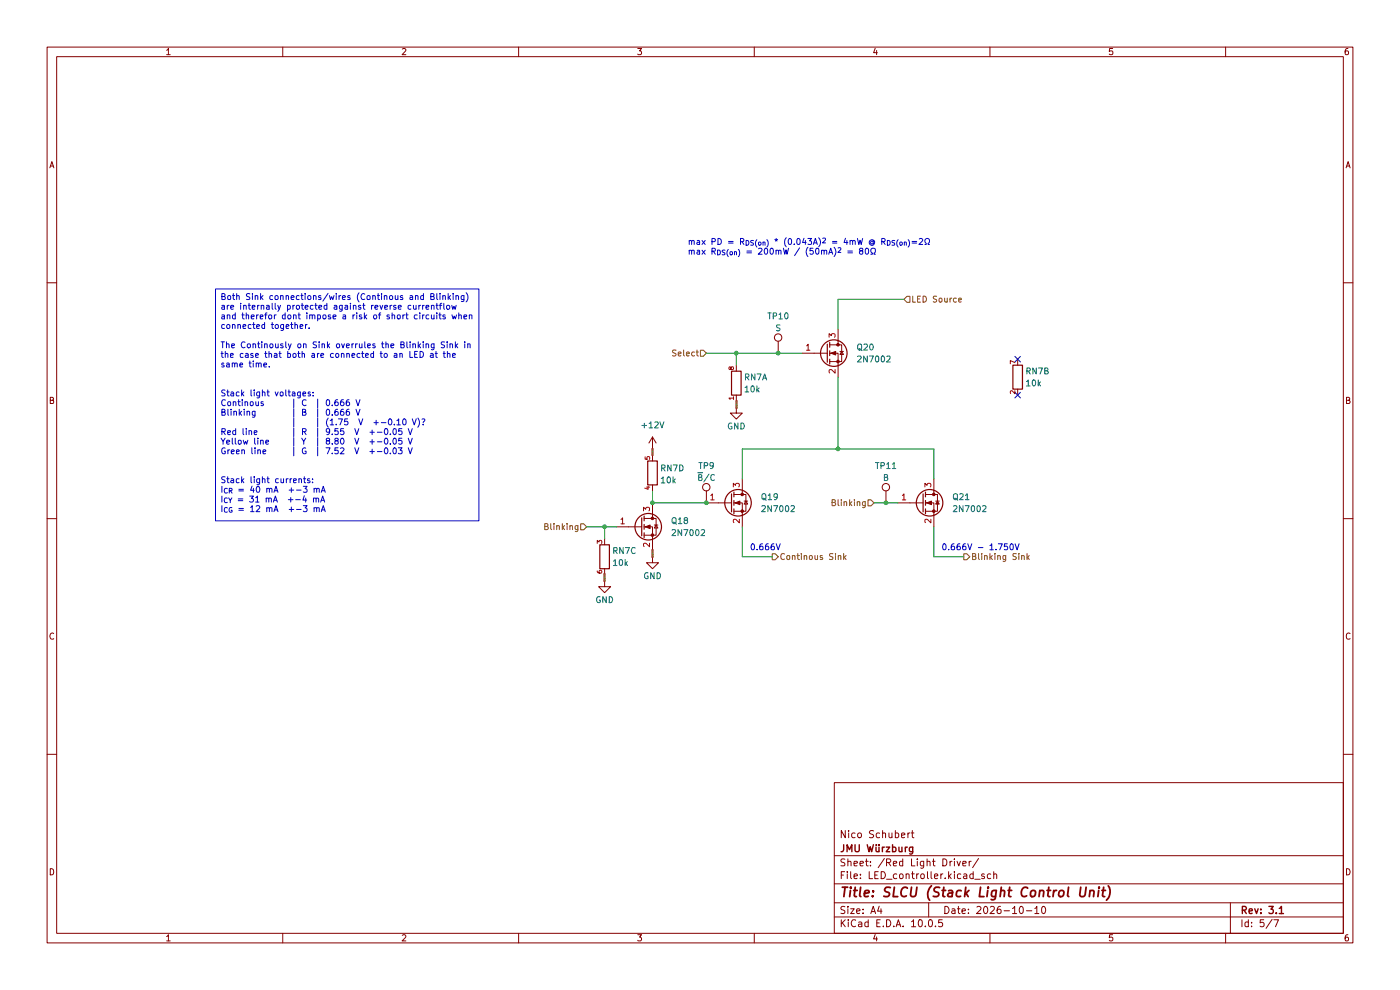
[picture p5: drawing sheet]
(kicad_sch
 (version 20260306)
 (generator "eeschema")
 (generator_version "10.0")
 (paper "A4")
 (title_block
  (title "SLCU (Stack Light Control Unit)")
  (date "2026-10-10")
  (rev "3.1")
  (company "JMU Würzburg")
  (comment 1 "Nico Schubert"))
 (lib_symbols
  (symbol "Connector:TestPoint"
   (pin_numbers (hide yes))
   (pin_names
    (offset 0.762) (hide yes)) (exclude_from_sim no) (in_bom yes) (on_board yes)
   (in_pos_files yes)
   (duplicate_pin_numbers_are_jumpers no)
   (property "Reference" "TP" (at 0 6.858 0) (show_name no) (do_not_autoplace no) (effects (font (size 1.27 1.27))))
   (property "Value" "TestPoint" (at 0 5.08 0) (show_name no) (do_not_autoplace no) (effects (font (size 1.27 1.27))))
   (property "Footprint" "" (at 5.08 0 0) (show_name no) (do_not_autoplace no) (hide yes) (effects (font (size 1.27 1.27))))
   (property "Datasheet" "" (at 5.08 0 0) (show_name no) (do_not_autoplace no) (hide yes) (effects (font (size 1.27 1.27))))
   (property "Description" "test point" (at 0 0 0) (show_name no) (do_not_autoplace no) (hide yes) (effects (font (size 1.27 1.27))))
   (symbol "TestPoint_0_1"
    (circle (center 0 3.302) (radius 0.762) (stroke (width 0) (type default)) (fill (type none))))
   (symbol "TestPoint_1_1"
    (pin passive line (at 0 0 90) (length 2.54) (name "1" (effects (font (size 1.27 1.27)))) (number "1" (effects (font (size 1.27 1.27))))))
   (embedded_fonts no))
  (symbol "PCM_Resistor_AKL:R_4x0603_Sep_Concave"
   (body_styles demorgan)
   (pin_names
    (offset 0.002) (hide yes)) (exclude_from_sim no) (in_bom yes) (on_board yes)
   (in_pos_files yes)
   (duplicate_pin_numbers_are_jumpers no)
   (property "Reference" "RN" (at 2.54 1.27 0) (show_name no) (do_not_autoplace no) (effects (font (size 1.27 1.27)) (justify left)))
   (property "Value" "R_4x0603_Sep_Concave" (at 2.54 -1.27 0) (show_name no) (do_not_autoplace no) (effects (font (size 1.27 1.27)) (justify left)))
   (property "Footprint" "PCM_Resistor_SMD_AKL:R_Array_Concave_4x0603" (at 0 -12.7 0) (show_name no) (do_not_autoplace no) (hide yes) (effects (font (size 1.27 1.27))))
   (property "Datasheet" "" (at 0 0 0) (show_name no) (do_not_autoplace no) (hide yes) (effects (font (size 1.27 1.27))))
   (property "Description" "4x0603 SMD resistor Network, Isolated, European Symbol, Alternate KiCad Library" (at 0 0 0) (show_name no) (do_not_autoplace no) (hide yes) (effects (font (size 1.27 1.27))))
   (symbol "R_4x0603_Sep_Concave_0_1"
    (rectangle (start 1.016 2.54) (end -1.016 -2.54) (stroke (width 0.254) (type default)) (fill (type none))))
   (symbol "R_4x0603_Sep_Concave_0_2"
    (polyline (pts (xy -2.54 -2.54) (xy -1.524 -1.524)) (stroke (width 0) (type default)) (fill (type none)))
    (polyline (pts (xy 1.524 1.524) (xy 2.54 2.54)) (stroke (width 0) (type default)) (fill (type none)))
    (polyline (pts (xy 1.524 1.524) (xy 0.889 2.159) (xy -2.159 -0.889) (xy -0.889 -2.159) (xy 2.159 0.889) (xy 1.524 1.524)) (stroke (width 0.254) (type default)) (fill (type none))))
   (symbol "R_4x0603_Sep_Concave_1_1"
    (pin passive line (at 0 -3.81 90) (length 1.27) (name "R1.1" (effects (font (size 1.27 1.27)))) (number "1" (effects (font (size 1 1)))))
    (pin passive line (at 0 3.81 270) (length 1.27) (name "R1.2" (effects (font (size 1.27 1.27)))) (number "8" (effects (font (size 1 1))))))
   (symbol "R_4x0603_Sep_Concave_1_2"
    (pin passive line (at -2.54 -2.54 0) (length 0) (name "" (effects (font (size 1.27 1.27)))) (number "1" (effects (font (size 1.27 1.27)))))
    (pin passive line (at 2.54 2.54 270) (length 0) (name "" (effects (font (size 1.27 1.27)))) (number "8" (effects (font (size 1.27 1.27))))))
   (symbol "R_4x0603_Sep_Concave_2_1"
    (pin passive line (at 0 -3.81 90) (length 1.27) (name "R2.1" (effects (font (size 1.27 1.27)))) (number "2" (effects (font (size 1 1)))))
    (pin passive line (at 0 3.81 270) (length 1.27) (name "R2.2" (effects (font (size 1.27 1.27)))) (number "7" (effects (font (size 1 1))))))
   (symbol "R_4x0603_Sep_Concave_2_2"
    (pin passive line (at -2.54 -2.54 0) (length 0) (name "R2.1" (effects (font (size 1.27 1.27)))) (number "2" (effects (font (size 1 1)))))
    (pin passive line (at 2.54 2.54 270) (length 0) (name "R2.2" (effects (font (size 1.27 1.27)))) (number "7" (effects (font (size 1 1))))))
   (symbol "R_4x0603_Sep_Concave_3_1"
    (pin passive line (at 0 -3.81 90) (length 1.27) (name "R3.1" (effects (font (size 1.27 1.27)))) (number "3" (effects (font (size 1 1)))))
    (pin passive line (at 0 3.81 270) (length 1.27) (name "R3.2" (effects (font (size 1.27 1.27)))) (number "6" (effects (font (size 1 1))))))
   (symbol "R_4x0603_Sep_Concave_3_2"
    (pin passive line (at -2.54 -2.54 0) (length 0) (name "R3.1" (effects (font (size 1.27 1.27)))) (number "3" (effects (font (size 1 1)))))
    (pin passive line (at 2.54 2.54 270) (length 0) (name "R3.2" (effects (font (size 1.27 1.27)))) (number "6" (effects (font (size 1 1))))))
   (symbol "R_4x0603_Sep_Concave_4_1"
    (pin passive line (at 0 -3.81 90) (length 1.27) (name "R4.1" (effects (font (size 1.27 1.27)))) (number "4" (effects (font (size 1 1)))))
    (pin passive line (at 0 3.81 270) (length 1.27) (name "R4.2" (effects (font (size 1.27 1.27)))) (number "5" (effects (font (size 1 1))))))
   (symbol "R_4x0603_Sep_Concave_4_2"
    (pin passive line (at -2.54 -2.54 0) (length 0) (name "R4.1" (effects (font (size 1.27 1.27)))) (number "4" (effects (font (size 1 1)))))
    (pin passive line (at 2.54 2.54 270) (length 0) (name "R4.2" (effects (font (size 1.27 1.27)))) (number "5" (effects (font (size 1 1))))))
   (embedded_fonts no))
  (symbol "Transistor_FET:2N7002"
   (pin_names
    (offset 0) (hide yes)) (exclude_from_sim no) (in_bom yes) (on_board yes)
   (in_pos_files yes)
   (duplicate_pin_numbers_are_jumpers no)
   (property "Reference" "Q" (at 5.08 1.905 0) (show_name no) (do_not_autoplace no) (effects (font (size 1.27 1.27)) (justify left)))
   (property "Value" "2N7002" (at 5.08 0 0) (show_name no) (do_not_autoplace no) (effects (font (size 1.27 1.27)) (justify left)))
   (property "Footprint" "Package_TO_SOT_SMD:SOT-23" (at 5.08 -1.905 0) (show_name no) (do_not_autoplace no) (hide yes) (effects (font (size 1.27 1.27)
    (italic yes)) (justify left)))
   (property "Datasheet" "https://www.onsemi.com/pub/Collateral/NDS7002A-D.PDF" (at 5.08 -3.81 0) (show_name no) (do_not_autoplace no) (hide yes) (effects (font (size 1.27 1.27)) (justify left)))
   (property "Description" "0.115A Id, 60V Vds, N-Channel MOSFET, SOT-23" (at 0 0 0) (show_name no) (do_not_autoplace no) (hide yes) (effects (font (size 1.27 1.27))))
   (symbol "2N7002_0_1"
    (polyline (pts (xy 0.254 1.905) (xy 0.254 -1.905)) (stroke (width 0.254) (type default)) (fill (type none)))
    (polyline (pts (xy 0.254 0) (xy -2.54 0)) (stroke (width 0) (type default)) (fill (type none)))
    (polyline (pts (xy 0.762 2.286) (xy 0.762 1.27)) (stroke (width 0.254) (type default)) (fill (type none)))
    (polyline (pts (xy 0.762 0.508) (xy 0.762 -0.508)) (stroke (width 0.254) (type default)) (fill (type none)))
    (polyline (pts (xy 0.762 -1.27) (xy 0.762 -2.286)) (stroke (width 0.254) (type default)) (fill (type none)))
    (polyline (pts (xy 0.762 -1.778) (xy 3.302 -1.778) (xy 3.302 1.778) (xy 0.762 1.778)) (stroke (width 0) (type default)) (fill (type none)))
    (polyline (pts (xy 1.016 0) (xy 2.032 0.381) (xy 2.032 -0.381) (xy 1.016 0)) (stroke (width 0) (type default)) (fill (type outline)))
    (circle (center 1.651 0) (radius 2.794) (stroke (width 0.254) (type default)) (fill (type none)))
    (polyline (pts (xy 2.54 2.54) (xy 2.54 1.778)) (stroke (width 0) (type default)) (fill (type none)))
    (circle (center 2.54 1.778) (radius 0.254) (stroke (width 0) (type default)) (fill (type outline)))
    (circle (center 2.54 -1.778) (radius 0.254) (stroke (width 0) (type default)) (fill (type outline)))
    (polyline (pts (xy 2.54 -2.54) (xy 2.54 0) (xy 0.762 0)) (stroke (width 0) (type default)) (fill (type none)))
    (polyline (pts (xy 2.921 0.381) (xy 3.683 0.381)) (stroke (width 0) (type default)) (fill (type none)))
    (polyline (pts (xy 3.302 0.381) (xy 2.921 -0.254) (xy 3.683 -0.254) (xy 3.302 0.381)) (stroke (width 0) (type default)) (fill (type none))))
   (symbol "2N7002_1_1"
    (pin input line (at -5.08 0 0) (length 2.54) (name "G" (effects (font (size 1.27 1.27)))) (number "1" (effects (font (size 1.27 1.27)))))
    (pin passive line (at 2.54 -5.08 90) (length 2.54) (name "S" (effects (font (size 1.27 1.27)))) (number "2" (effects (font (size 1.27 1.27)))))
    (pin passive line (at 2.54 5.08 270) (length 2.54) (name "D" (effects (font (size 1.27 1.27)))) (number "3" (effects (font (size 1.27 1.27))))))
   (embedded_fonts no))
  (symbol "power:+12V"
   (power global)
   (pin_numbers (hide yes))
   (pin_names
    (offset 0) (hide yes)) (exclude_from_sim no) (in_bom yes) (on_board yes)
   (in_pos_files yes)
   (duplicate_pin_numbers_are_jumpers no)
   (property "Reference" "#PWR" (at 0 -3.81 0) (show_name no) (do_not_autoplace no) (hide yes) (effects (font (size 1.27 1.27))))
   (property "Value" "+12V" (at 0 3.556 0) (show_name no) (do_not_autoplace no) (effects (font (size 1.27 1.27))))
   (property "Footprint" "" (at 0 0 0) (show_name no) (do_not_autoplace no) (hide yes) (effects (font (size 1.27 1.27))))
   (property "Datasheet" "" (at 0 0 0) (show_name no) (do_not_autoplace no) (hide yes) (effects (font (size 1.27 1.27))))
   (property "Description" "Power symbol creates a global label with name \"+12V\"" (at 0 0 0) (show_name no) (do_not_autoplace no) (hide yes) (effects (font (size 1.27 1.27))))
   (symbol "+12V_0_1"
    (polyline (pts (xy -0.762 1.27) (xy 0 2.54)) (stroke (width 0) (type default)) (fill (type none)))
    (polyline (pts (xy 0 2.54) (xy 0.762 1.27)) (stroke (width 0) (type default)) (fill (type none)))
    (polyline (pts (xy 0 0) (xy 0 2.54)) (stroke (width 0) (type default)) (fill (type none))))
   (symbol "+12V_1_1"
    (pin power_in line (at 0 0 90) (length 0) (name "" (effects (font (size 1.27 1.27)))) (number "1" (effects (font (size 1.27 1.27))))))
   (embedded_fonts no))
  (symbol "power:GND"
   (power global)
   (pin_numbers (hide yes))
   (pin_names
    (offset 0) (hide yes)) (exclude_from_sim no) (in_bom yes) (on_board yes)
   (in_pos_files yes)
   (duplicate_pin_numbers_are_jumpers no)
   (property "Reference" "#PWR" (at 0 -6.35 0) (show_name no) (do_not_autoplace no) (hide yes) (effects (font (size 1.27 1.27))))
   (property "Value" "GND" (at 0 -3.81 0) (show_name no) (do_not_autoplace no) (effects (font (size 1.27 1.27))))
   (property "Footprint" "" (at 0 0 0) (show_name no) (do_not_autoplace no) (hide yes) (effects (font (size 1.27 1.27))))
   (property "Datasheet" "" (at 0 0 0) (show_name no) (do_not_autoplace no) (hide yes) (effects (font (size 1.27 1.27))))
   (property "Description" "Power symbol creates a global label with name \"GND\" , ground" (at 0 0 0) (show_name no) (do_not_autoplace no) (hide yes) (effects (font (size 1.27 1.27))))
   (symbol "GND_0_1"
    (polyline (pts (xy 0 0) (xy 0 -1.27) (xy 1.27 -1.27) (xy 0 -2.54) (xy -1.27 -1.27) (xy 0 -1.27)) (stroke (width 0) (type default)) (fill (type none))))
   (symbol "GND_1_1"
    (pin power_in line (at 0 0 270) (length 0) (name "" (effects (font (size 1.27 1.27)))) (number "1" (effects (font (size 1.27 1.27))))))
   (embedded_fonts no)))
 (text "0.666V"
  (exclude_from_sim no)
  (at 159.004 115.57 0)
  (effects (font (size 1.27 1.27)) (justify left top)))
 (text "0.666V - 1.750V"
  (exclude_from_sim no)
  (at 199.644 115.57 0)
  (effects (font (size 1.27 1.27)) (justify left top)))
 (text "max PD = R_{DS(on)} * (0.043A)^{2} = @{format(2 * 0.043^2 * 1000, 0)}mW @ R_{DS(on)}=2Ω\nmax R_{DS(on)} = 200mW / (50mA)^{2} = @{format(0.2 / (0.05)^2, 0)}Ω"
  (exclude_from_sim no)
  (at 145.796 50.8 0)
  (effects (font (size 1.27 1.27)) (justify left top)))
 (text_box "Both Sink connections/wires (Continous and Blinking) \nare internally protected against reverse currentflow and therefor dont impose a risk of short circuits when connected together.\n\nThe Continously on Sink overrules the Blinking Sink in the case that both are connected to an LED at the same time.\n\n\nStack light voltages:\nContinous	| C	| 0.666 V\nBlinking	| B	| 0.666 V\n        	|	| (1.75  V  +-0.10 V)?\nRed line	| R	| 9.55  V  +-0.05 V\nYellow line	| Y	| 8.80  V  +-0.05 V\nGreen line	| G	| 7.52  V  +-0.03 V\n\n\nStack light currents:\nI_{CR} = 40 mA  +-3 mA\nI_{CY} = 31 mA  +-4 mA\nI_{CG} = 12 mA  +-3 mA\n"
  (exclude_from_sim no)
  (at 45.72 61.2806 0)
  (size 55.88 49.2094)
  (margins 0.9525 0.9525 0.9525 0.9525)
  (stroke (width 0) (type solid))
  (fill (type none))
  (effects (font (size 1.27 1.27)) (justify left top)))
 (junction
  (at 187.96 106.68)
  (diameter 0)
  (color 0 0 0 0))
 (junction
  (at 149.86 106.68)
  (diameter 0)
  (color 0 0 0 0))
 (junction
  (at 156.21 74.93)
  (diameter 0)
  (color 0 0 0 0))
 (junction
  (at 177.8 95.25)
  (diameter 0)
  (color 0 0 0 0))
 (junction
  (at 165.1 74.93)
  (diameter 0)
  (color 0 0 0 0))
 (junction
  (at 128.27 111.76)
  (diameter 0)
  (color 0 0 0 0))
 (junction
  (at 138.43 106.68)
  (diameter 0)
  (color 0 0 0 0))
 (no_connect
  (at 215.9 76.2))
 (no_connect
  (at 215.9 83.82))
 (wire
  (pts (xy 177.8 80.01) (xy 177.8 95.25))
  (stroke (width 0) (type default)))
 (wire
  (pts (xy 157.48 118.11) (xy 157.48 111.76))
  (stroke (width 0) (type default)))
 (wire
  (pts (xy 165.1 74.93) (xy 170.18 74.93))
  (stroke (width 0) (type default)))
 (wire
  (pts (xy 138.43 104.14) (xy 138.43 106.68))
  (stroke (width 0) (type default)))
 (wire
  (pts (xy 124.46 111.76) (xy 128.27 111.76))
  (stroke (width 0) (type default)))
 (wire
  (pts (xy 177.8 69.85) (xy 177.8 63.5))
  (stroke (width 0) (type default)))
 (wire
  (pts (xy 157.48 101.6) (xy 157.48 95.25))
  (stroke (width 0) (type default)))
 (wire
  (pts (xy 138.43 118.11) (xy 138.43 116.84))
  (stroke (width 0) (type default)))
 (wire
  (pts (xy 149.86 74.93) (xy 156.21 74.93))
  (stroke (width 0) (type default)))
 (wire
  (pts (xy 177.8 95.25) (xy 198.12 95.25))
  (stroke (width 0) (type default)))
 (wire
  (pts (xy 138.43 95.25) (xy 138.43 96.52))
  (stroke (width 0) (type default)))
 (wire
  (pts (xy 198.12 95.25) (xy 198.12 101.6))
  (stroke (width 0) (type default)))
 (wire
  (pts (xy 156.21 86.36) (xy 156.21 85.09))
  (stroke (width 0) (type default)))
 (wire
  (pts (xy 185.42 106.68) (xy 187.96 106.68))
  (stroke (width 0) (type default)))
 (wire
  (pts (xy 156.21 77.47) (xy 156.21 74.93))
  (stroke (width 0) (type default)))
 (wire
  (pts (xy 187.96 106.68) (xy 190.5 106.68))
  (stroke (width 0) (type default)))
 (wire
  (pts (xy 157.48 95.25) (xy 177.8 95.25))
  (stroke (width 0) (type default)))
 (wire
  (pts (xy 198.12 118.11) (xy 198.12 111.76))
  (stroke (width 0) (type default)))
 (wire
  (pts (xy 138.43 106.68) (xy 149.86 106.68))
  (stroke (width 0) (type default)))
 (wire
  (pts (xy 128.27 111.76) (xy 130.81 111.76))
  (stroke (width 0) (type default)))
 (wire
  (pts (xy 128.27 114.3) (xy 128.27 111.76))
  (stroke (width 0) (type default)))
 (wire
  (pts (xy 177.8 63.5) (xy 191.77 63.5))
  (stroke (width 0) (type default)))
 (wire
  (pts (xy 128.27 123.19) (xy 128.27 121.92))
  (stroke (width 0) (type default)))
 (wire
  (pts (xy 163.83 118.11) (xy 157.48 118.11))
  (stroke (width 0) (type default)))
 (wire
  (pts (xy 204.47 118.11) (xy 198.12 118.11))
  (stroke (width 0) (type default)))
 (wire
  (pts (xy 156.21 74.93) (xy 165.1 74.93))
  (stroke (width 0) (type default)))
 (hierarchical_label "Select"
  (shape input)
  (at 149.86 74.93 180)
  (effects (font (size 1.27 1.27)) (justify right)))
 (hierarchical_label "Blinking Sink"
  (shape output)
  (at 204.47 118.11 0)
  (effects (font (size 1.27 1.27)) (justify left)))
 (hierarchical_label "LED Source"
  (shape input)
  (at 191.77 63.5 0)
  (effects (font (size 1.27 1.27)) (justify left)))
 (hierarchical_label "Continous Sink"
  (shape output)
  (at 163.83 118.11 0)
  (effects (font (size 1.27 1.27)) (justify left)))
 (hierarchical_label "Blinking"
  (shape input)
  (at 124.46 111.76 180)
  (effects (font (size 1.27 1.27)) (justify right)))
 (hierarchical_label "Blinking"
  (shape input)
  (at 185.42 106.68 180)
  (effects (font (size 1.27 1.27)) (justify right)))
 (symbol
  (lib_id "power:GND")
  (at 128.27 123.19 0)
  (mirror y)
  (unit 1)
  (body_style 1)
  (exclude_from_sim no)
  (in_bom yes)
  (on_board yes)
  (in_pos_files yes)
  (dnp no)
  (property "Reference" "#PWR054" (at 128.27 129.54 0) (hide yes) (show_name no) (do_not_autoplace no) (effects (font (size 1.27 1.27))))
  (property "Value" "GND" (at 130.302 127.254 0) (show_name no) (do_not_autoplace no) (effects (font (size 1.27 1.27)) (justify left)))
  (property "Footprint" "" (at 128.27 123.19 0) (hide yes) (show_name no) (do_not_autoplace no) (effects (font (size 1.27 1.27))))
  (property "Datasheet" "" (at 128.27 123.19 0) (hide yes) (show_name no) (do_not_autoplace no) (effects (font (size 1.27 1.27))))
  (property "Description" "Power symbol creates a global label with name \"GND\" , ground" (at 128.27 123.19 0) (hide yes) (show_name no) (do_not_autoplace no) (effects (font (size 1.27 1.27))))
  (pin "1")
  (instances (project "SLCU" (path "" (reference "#PWR062") (unit 1)) (path "" (reference "#PWR058") (unit 1)) (path "" (reference "#PWR054") (unit 1)))))
 (symbol
  (lib_id "Transistor_FET:2N7002")
  (at 175.26 74.93 0)
  (unit 1)
  (body_style 1)
  (exclude_from_sim no)
  (in_bom yes)
  (on_board yes)
  (in_pos_files yes)
  (dnp no)
  (fields_autoplaced yes)
  (property "Reference" "Q20" (at 181.61 73.6599 0) (show_name no) (do_not_autoplace no) (effects (font (size 1.27 1.27)) (justify left)))
  (property "Value" "2N7002" (at 181.61 76.1999 0) (show_name no) (do_not_autoplace no) (effects (font (size 1.27 1.27)) (justify left)))
  (property "Footprint" "Package_TO_SOT_SMD:SOT-323_SC-70" (at 180.34 76.835 0) (hide yes) (show_name no) (do_not_autoplace no) (effects (font (size 1.27 1.27)
    (italic yes)) (justify left)))
  (property "Datasheet" "https://www.onsemi.com/pub/Collateral/NDS7002A-D.PDF" (at 180.34 78.74 0) (hide yes) (show_name no) (do_not_autoplace no) (effects (font (size 1.27 1.27)) (justify left)))
  (property "Description" "0.115A Id, 60V Vds, N-Channel MOSFET, SOT-23" (at 175.26 74.93 0) (hide yes) (show_name no) (do_not_autoplace no) (effects (font (size 1.27 1.27))))
  (property "Sim.Device" "" (at 175.26 74.93 0) (hide yes) (show_name no) (do_not_autoplace no) (effects (font (size 1.27 1.27))))
  (pin "3")
  (pin "1")
  (pin "2")
  (instances (project "SLCU" (path "" (reference "Q28") (unit 1)) (path "" (reference "Q24") (unit 1)) (path "" (reference "Q20") (unit 1)))))
 (symbol
  (lib_id "power:GND")
  (at 156.21 86.36 0)
  (mirror y)
  (unit 1)
  (body_style 1)
  (exclude_from_sim no)
  (in_bom yes)
  (on_board yes)
  (in_pos_files yes)
  (dnp no)
  (property "Reference" "#PWR057" (at 156.21 92.71 0) (hide yes) (show_name no) (do_not_autoplace no) (effects (font (size 1.27 1.27))))
  (property "Value" "GND" (at 158.242 90.424 0) (show_name no) (do_not_autoplace no) (effects (font (size 1.27 1.27)) (justify left)))
  (property "Footprint" "" (at 156.21 86.36 0) (hide yes) (show_name no) (do_not_autoplace no) (effects (font (size 1.27 1.27))))
  (property "Datasheet" "" (at 156.21 86.36 0) (hide yes) (show_name no) (do_not_autoplace no) (effects (font (size 1.27 1.27))))
  (property "Description" "Power symbol creates a global label with name \"GND\" , ground" (at 156.21 86.36 0) (hide yes) (show_name no) (do_not_autoplace no) (effects (font (size 1.27 1.27))))
  (pin "1")
  (instances (project "SLCU" (path "" (reference "#PWR065") (unit 1)) (path "" (reference "#PWR061") (unit 1)) (path "" (reference "#PWR057") (unit 1)))))
 (symbol
  (lib_id "Connector:TestPoint")
  (at 149.86 106.68 0)
  (unit 1)
  (body_style 1)
  (exclude_from_sim no)
  (in_bom yes)
  (on_board yes)
  (in_pos_files yes)
  (dnp no)
  (property "Reference" "TP9" (at 149.86 98.806 0) (show_name no) (do_not_autoplace no) (effects (font (size 1.27 1.27))))
  (property "Value" "~{B}/C" (at 149.86 101.346 0) (show_name no) (do_not_autoplace no) (effects (font (size 1.27 1.27))))
  (property "Footprint" "TestPoint:TestPoint_Pad_D1.0mm" (at 154.94 106.68 0) (hide yes) (show_name no) (do_not_autoplace no) (effects (font (size 1.27 1.27))))
  (property "Datasheet" "" (at 154.94 106.68 0) (hide yes) (show_name no) (do_not_autoplace no) (effects (font (size 1.27 1.27))))
  (property "Description" "test point" (at 149.86 106.68 0) (hide yes) (show_name no) (do_not_autoplace no) (effects (font (size 1.27 1.27))))
  (pin "1")
  (instances (project "SLCU" (path "" (reference "TP15") (unit 1)) (path "" (reference "TP12") (unit 1)) (path "" (reference "TP9") (unit 1)))))
 (symbol
  (lib_id "PCM_Resistor_AKL:R_4x0603_Sep_Concave")
  (at 138.43 100.33 0)
  (mirror y)
  (unit 4)
  (body_style 1)
  (exclude_from_sim no)
  (in_bom yes)
  (on_board yes)
  (in_pos_files yes)
  (dnp no)
  (property "Reference" "RN7" (at 139.954 99.314 0) (show_name no) (do_not_autoplace no) (effects (font (size 1.27 1.27)) (justify right)))
  (property "Value" "10k" (at 139.954 101.854 0) (show_name no) (do_not_autoplace no) (effects (font (size 1.27 1.27)) (justify right)))
  (property "Footprint" "external_ECAD:RES-ARRAY-SMD_0603-8P-L3.2-W1.6-BL" (at 138.43 113.03 0) (hide yes) (show_name no) (do_not_autoplace no) (effects (font (size 1.27 1.27))))
  (property "Datasheet" "https://www.lcsc.com/datasheet/C29718.pdf" (at 138.43 100.33 0) (hide yes) (show_name no) (do_not_autoplace no) (effects (font (size 1.27 1.27))))
  (property "Description" "4x0603 SMD Resistor Network, Isolated, European Symbol, Alternate KiCad Library" (at 138.43 100.33 0) (hide yes) (show_name no) (do_not_autoplace no) (effects (font (size 1.27 1.27))))
  (property "MPN" "4D03WGJ0103T5E" (at 138.43 100.33 0) (hide yes) (show_name no) (do_not_autoplace no) (effects (font (size 1.27 1.27))))
  (property "LCSC Part" "C29718" (at 138.43 100.33 0) (hide yes) (show_name no) (do_not_autoplace no) (effects (font (size 1.27 1.27))))
  (pin "8")
  (pin "3")
  (pin "1")
  (pin "2")
  (pin "7")
  (pin "4")
  (pin "5")
  (pin "6")
  (instances (project "SLCU" (path "" (reference "RN9") (unit 4)) (path "" (reference "RN8") (unit 4)) (path "" (reference "RN7") (unit 4)))))
 (symbol
  (lib_id "Transistor_FET:2N7002")
  (at 154.94 106.68 0)
  (unit 1)
  (body_style 1)
  (exclude_from_sim no)
  (in_bom yes)
  (on_board yes)
  (in_pos_files yes)
  (dnp no)
  (fields_autoplaced yes)
  (property "Reference" "Q19" (at 161.29 105.4099 0) (show_name no) (do_not_autoplace no) (effects (font (size 1.27 1.27)) (justify left)))
  (property "Value" "2N7002" (at 161.29 107.9499 0) (show_name no) (do_not_autoplace no) (effects (font (size 1.27 1.27)) (justify left)))
  (property "Footprint" "Package_TO_SOT_SMD:SOT-323_SC-70" (at 160.02 108.585 0) (hide yes) (show_name no) (do_not_autoplace no) (effects (font (size 1.27 1.27)
    (italic yes)) (justify left)))
  (property "Datasheet" "https://www.onsemi.com/pub/Collateral/NDS7002A-D.PDF" (at 160.02 110.49 0) (hide yes) (show_name no) (do_not_autoplace no) (effects (font (size 1.27 1.27)) (justify left)))
  (property "Description" "0.115A Id, 60V Vds, N-Channel MOSFET, SOT-23" (at 154.94 106.68 0) (hide yes) (show_name no) (do_not_autoplace no) (effects (font (size 1.27 1.27))))
  (property "Sim.Device" "" (at 154.94 106.68 0) (hide yes) (show_name no) (do_not_autoplace no) (effects (font (size 1.27 1.27))))
  (pin "3")
  (pin "1")
  (pin "2")
  (instances (project "SLCU" (path "" (reference "Q27") (unit 1)) (path "" (reference "Q23") (unit 1)) (path "" (reference "Q19") (unit 1)))))
 (symbol
  (lib_id "Connector:TestPoint")
  (at 165.1 74.93 0)
  (unit 1)
  (body_style 1)
  (exclude_from_sim no)
  (in_bom yes)
  (on_board yes)
  (in_pos_files yes)
  (dnp no)
  (property "Reference" "TP10" (at 165.1 67.056 0) (show_name no) (do_not_autoplace no) (effects (font (size 1.27 1.27))))
  (property "Value" "S" (at 165.1 69.596 0) (show_name no) (do_not_autoplace no) (effects (font (size 1.27 1.27))))
  (property "Footprint" "TestPoint:TestPoint_Pad_D1.0mm" (at 170.18 74.93 0) (hide yes) (show_name no) (do_not_autoplace no) (effects (font (size 1.27 1.27))))
  (property "Datasheet" "" (at 170.18 74.93 0) (hide yes) (show_name no) (do_not_autoplace no) (effects (font (size 1.27 1.27))))
  (property "Description" "test point" (at 165.1 74.93 0) (hide yes) (show_name no) (do_not_autoplace no) (effects (font (size 1.27 1.27))))
  (property "MPN" "" (at 165.1 74.93 0) (hide yes) (show_name no) (do_not_autoplace no) (effects (font (size 1.27 1.27))))
  (property "LCSC Part" "" (at 165.1 74.93 0) (hide yes) (show_name no) (do_not_autoplace no) (effects (font (size 1.27 1.27))))
  (pin "1")
  (instances (project "SLCU" (path "" (reference "TP16") (unit 1)) (path "" (reference "TP13") (unit 1)) (path "" (reference "TP10") (unit 1)))))
 (symbol
  (lib_id "PCM_Resistor_AKL:R_4x0603_Sep_Concave")
  (at 156.21 81.28 0)
  (unit 1)
  (body_style 1)
  (exclude_from_sim no)
  (in_bom yes)
  (on_board yes)
  (in_pos_files yes)
  (dnp no)
  (property "Reference" "RN7" (at 157.734 80.01 0) (show_name no) (do_not_autoplace no) (effects (font (size 1.27 1.27)) (justify left)))
  (property "Value" "10k" (at 157.734 82.55 0) (show_name no) (do_not_autoplace no) (effects (font (size 1.27 1.27)) (justify left)))
  (property "Footprint" "external_ECAD:RES-ARRAY-SMD_0603-8P-L3.2-W1.6-BL" (at 156.21 93.98 0) (hide yes) (show_name no) (do_not_autoplace no) (effects (font (size 1.27 1.27))))
  (property "Datasheet" "https://www.lcsc.com/datasheet/C29718.pdf" (at 156.21 81.28 0) (hide yes) (show_name no) (do_not_autoplace no) (effects (font (size 1.27 1.27))))
  (property "Description" "4x0603 SMD Resistor Network, Isolated, European Symbol, Alternate KiCad Library" (at 156.21 81.28 0) (hide yes) (show_name no) (do_not_autoplace no) (effects (font (size 1.27 1.27))))
  (property "MPN" "4D03WGJ0103T5E" (at 156.21 81.28 0) (hide yes) (show_name no) (do_not_autoplace no) (effects (font (size 1.27 1.27))))
  (property "LCSC Part" "C29718" (at 156.21 81.28 0) (hide yes) (show_name no) (do_not_autoplace no) (effects (font (size 1.27 1.27))))
  (pin "8")
  (pin "3")
  (pin "1")
  (pin "2")
  (pin "7")
  (pin "4")
  (pin "5")
  (pin "6")
  (instances (project "SLCU" (path "" (reference "RN9") (unit 1)) (path "" (reference "RN8") (unit 1)) (path "" (reference "RN7") (unit 1)))))
 (symbol
  (lib_id "PCM_Resistor_AKL:R_4x0603_Sep_Concave")
  (at 128.27 118.11 180)
  (unit 3)
  (body_style 1)
  (exclude_from_sim no)
  (in_bom yes)
  (on_board yes)
  (in_pos_files yes)
  (dnp no)
  (property "Reference" "RN7" (at 129.794 116.84 0) (show_name no) (do_not_autoplace no) (effects (font (size 1.27 1.27)) (justify right)))
  (property "Value" "10k" (at 129.794 119.38 0) (show_name no) (do_not_autoplace no) (effects (font (size 1.27 1.27)) (justify right)))
  (property "Footprint" "external_ECAD:RES-ARRAY-SMD_0603-8P-L3.2-W1.6-BL" (at 128.27 105.41 0) (hide yes) (show_name no) (do_not_autoplace no) (effects (font (size 1.27 1.27))))
  (property "Datasheet" "https://www.lcsc.com/datasheet/C29718.pdf" (at 128.27 118.11 0) (hide yes) (show_name no) (do_not_autoplace no) (effects (font (size 1.27 1.27))))
  (property "Description" "4x0603 SMD Resistor Network, Isolated, European Symbol, Alternate KiCad Library" (at 128.27 118.11 0) (hide yes) (show_name no) (do_not_autoplace no) (effects (font (size 1.27 1.27))))
  (property "MPN" "4D03WGJ0103T5E" (at 128.27 118.11 0) (hide yes) (show_name no) (do_not_autoplace no) (effects (font (size 1.27 1.27))))
  (property "LCSC Part" "C29718" (at 128.27 118.11 0) (hide yes) (show_name no) (do_not_autoplace no) (effects (font (size 1.27 1.27))))
  (pin "8")
  (pin "3")
  (pin "1")
  (pin "2")
  (pin "7")
  (pin "4")
  (pin "5")
  (pin "6")
  (instances (project "SLCU" (path "" (reference "RN9") (unit 3)) (path "" (reference "RN8") (unit 3)) (path "" (reference "RN7") (unit 3)))))
 (symbol
  (lib_id "PCM_Resistor_AKL:R_4x0603_Sep_Concave")
  (at 215.9 80.01 0)
  (unit 2)
  (body_style 1)
  (exclude_from_sim no)
  (in_bom yes)
  (on_board yes)
  (in_pos_files yes)
  (dnp no)
  (property "Reference" "RN7" (at 217.424 78.74 0) (show_name no) (do_not_autoplace no) (effects (font (size 1.27 1.27)) (justify left)))
  (property "Value" "10k" (at 217.424 81.28 0) (show_name no) (do_not_autoplace no) (effects (font (size 1.27 1.27)) (justify left)))
  (property "Footprint" "external_ECAD:RES-ARRAY-SMD_0603-8P-L3.2-W1.6-BL" (at 215.9 92.71 0) (hide yes) (show_name no) (do_not_autoplace no) (effects (font (size 1.27 1.27))))
  (property "Datasheet" "https://www.lcsc.com/datasheet/C29718.pdf" (at 215.9 80.01 0) (hide yes) (show_name no) (do_not_autoplace no) (effects (font (size 1.27 1.27))))
  (property "Description" "4x0603 SMD Resistor Network, Isolated, European Symbol, Alternate KiCad Library" (at 215.9 80.01 0) (hide yes) (show_name no) (do_not_autoplace no) (effects (font (size 1.27 1.27))))
  (property "MPN" "4D03WGJ0103T5E" (at 215.9 80.01 0) (hide yes) (show_name no) (do_not_autoplace no) (effects (font (size 1.27 1.27))))
  (property "LCSC Part" "C29718" (at 215.9 80.01 0) (hide yes) (show_name no) (do_not_autoplace no) (effects (font (size 1.27 1.27))))
  (pin "8")
  (pin "3")
  (pin "1")
  (pin "2")
  (pin "7")
  (pin "4")
  (pin "5")
  (pin "6")
  (instances (project "SLCU" (path "" (reference "RN9") (unit 2)) (path "" (reference "RN8") (unit 2)) (path "" (reference "RN7") (unit 2)))))
 (symbol
  (lib_id "Transistor_FET:2N7002")
  (at 135.89 111.76 0)
  (unit 1)
  (body_style 1)
  (exclude_from_sim no)
  (in_bom yes)
  (on_board yes)
  (in_pos_files yes)
  (dnp no)
  (fields_autoplaced yes)
  (property "Reference" "Q18" (at 142.24 110.4899 0) (show_name no) (do_not_autoplace no) (effects (font (size 1.27 1.27)) (justify left)))
  (property "Value" "2N7002" (at 142.24 113.0299 0) (show_name no) (do_not_autoplace no) (effects (font (size 1.27 1.27)) (justify left)))
  (property "Footprint" "Package_TO_SOT_SMD:SOT-323_SC-70" (at 140.97 113.665 0) (hide yes) (show_name no) (do_not_autoplace no) (effects (font (size 1.27 1.27)
    (italic yes)) (justify left)))
  (property "Datasheet" "https://www.onsemi.com/pub/Collateral/NDS7002A-D.PDF" (at 140.97 115.57 0) (hide yes) (show_name no) (do_not_autoplace no) (effects (font (size 1.27 1.27)) (justify left)))
  (property "Description" "0.115A Id, 60V Vds, N-Channel MOSFET, SOT-23" (at 135.89 111.76 0) (hide yes) (show_name no) (do_not_autoplace no) (effects (font (size 1.27 1.27))))
  (property "Sim.Device" "" (at 135.89 111.76 0) (hide yes) (show_name no) (do_not_autoplace no) (effects (font (size 1.27 1.27))))
  (pin "3")
  (pin "1")
  (pin "2")
  (instances (project "SLCU" (path "" (reference "Q26") (unit 1)) (path "" (reference "Q22") (unit 1)) (path "" (reference "Q18") (unit 1)))))
 (symbol
  (lib_id "power:GND")
  (at 138.43 118.11 0)
  (mirror y)
  (unit 1)
  (body_style 1)
  (exclude_from_sim no)
  (in_bom yes)
  (on_board yes)
  (in_pos_files yes)
  (dnp no)
  (property "Reference" "#PWR056" (at 138.43 124.46 0) (hide yes) (show_name no) (do_not_autoplace no) (effects (font (size 1.27 1.27))))
  (property "Value" "GND" (at 140.462 122.174 0) (show_name no) (do_not_autoplace no) (effects (font (size 1.27 1.27)) (justify left)))
  (property "Footprint" "" (at 138.43 118.11 0) (hide yes) (show_name no) (do_not_autoplace no) (effects (font (size 1.27 1.27))))
  (property "Datasheet" "" (at 138.43 118.11 0) (hide yes) (show_name no) (do_not_autoplace no) (effects (font (size 1.27 1.27))))
  (property "Description" "Power symbol creates a global label with name \"GND\" , ground" (at 138.43 118.11 0) (hide yes) (show_name no) (do_not_autoplace no) (effects (font (size 1.27 1.27))))
  (pin "1")
  (instances (project "SLCU" (path "" (reference "#PWR064") (unit 1)) (path "" (reference "#PWR060") (unit 1)) (path "" (reference "#PWR056") (unit 1)))))
 (symbol
  (lib_id "Connector:TestPoint")
  (at 187.96 106.68 0)
  (unit 1)
  (body_style 1)
  (exclude_from_sim no)
  (in_bom yes)
  (on_board yes)
  (in_pos_files yes)
  (dnp no)
  (property "Reference" "TP11" (at 187.96 98.806 0) (show_name no) (do_not_autoplace no) (effects (font (size 1.27 1.27))))
  (property "Value" "B" (at 187.96 101.346 0) (show_name no) (do_not_autoplace no) (effects (font (size 1.27 1.27))))
  (property "Footprint" "TestPoint:TestPoint_Pad_D1.0mm" (at 193.04 106.68 0) (hide yes) (show_name no) (do_not_autoplace no) (effects (font (size 1.27 1.27))))
  (property "Datasheet" "" (at 193.04 106.68 0) (hide yes) (show_name no) (do_not_autoplace no) (effects (font (size 1.27 1.27))))
  (property "Description" "test point" (at 187.96 106.68 0) (hide yes) (show_name no) (do_not_autoplace no) (effects (font (size 1.27 1.27))))
  (property "MPN" "" (at 187.96 106.68 0) (hide yes) (show_name no) (do_not_autoplace no) (effects (font (size 1.27 1.27))))
  (property "LCSC Part" "" (at 187.96 106.68 0) (hide yes) (show_name no) (do_not_autoplace no) (effects (font (size 1.27 1.27))))
  (pin "1")
  (instances (project "SLCU" (path "" (reference "TP17") (unit 1)) (path "" (reference "TP14") (unit 1)) (path "" (reference "TP11") (unit 1)))))
 (symbol
  (lib_id "Transistor_FET:2N7002")
  (at 195.58 106.68 0)
  (unit 1)
  (body_style 1)
  (exclude_from_sim no)
  (in_bom yes)
  (on_board yes)
  (in_pos_files yes)
  (dnp no)
  (fields_autoplaced yes)
  (property "Reference" "Q21" (at 201.93 105.4099 0) (show_name no) (do_not_autoplace no) (effects (font (size 1.27 1.27)) (justify left)))
  (property "Value" "2N7002" (at 201.93 107.9499 0) (show_name no) (do_not_autoplace no) (effects (font (size 1.27 1.27)) (justify left)))
  (property "Footprint" "Package_TO_SOT_SMD:SOT-323_SC-70" (at 200.66 108.585 0) (hide yes) (show_name no) (do_not_autoplace no) (effects (font (size 1.27 1.27)
    (italic yes)) (justify left)))
  (property "Datasheet" "https://www.onsemi.com/pub/Collateral/NDS7002A-D.PDF" (at 200.66 110.49 0) (hide yes) (show_name no) (do_not_autoplace no) (effects (font (size 1.27 1.27)) (justify left)))
  (property "Description" "0.115A Id, 60V Vds, N-Channel MOSFET, SOT-23" (at 195.58 106.68 0) (hide yes) (show_name no) (do_not_autoplace no) (effects (font (size 1.27 1.27))))
  (property "Sim.Device" "" (at 195.58 106.68 0) (hide yes) (show_name no) (do_not_autoplace no) (effects (font (size 1.27 1.27))))
  (pin "3")
  (pin "1")
  (pin "2")
  (instances (project "SLCU" (path "" (reference "Q29") (unit 1)) (path "" (reference "Q25") (unit 1)) (path "" (reference "Q21") (unit 1)))))
 (symbol
  (lib_id "power:+12V")
  (at 138.43 95.25 0)
  (unit 1)
  (body_style 1)
  (exclude_from_sim no)
  (in_bom yes)
  (on_board yes)
  (in_pos_files yes)
  (dnp no)
  (fields_autoplaced yes)
  (property "Reference" "#PWR055" (at 138.43 99.06 0) (hide yes) (show_name no) (do_not_autoplace no) (effects (font (size 1.27 1.27))))
  (property "Value" "+12V" (at 138.43 90.17 0) (show_name no) (do_not_autoplace no) (effects (font (size 1.27 1.27))))
  (property "Footprint" "" (at 138.43 95.25 0) (hide yes) (show_name no) (do_not_autoplace no) (effects (font (size 1.27 1.27))))
  (property "Datasheet" "" (at 138.43 95.25 0) (hide yes) (show_name no) (do_not_autoplace no) (effects (font (size 1.27 1.27))))
  (property "Description" "Power symbol creates a global label with name \"+12V\"" (at 138.43 95.25 0) (hide yes) (show_name no) (do_not_autoplace no) (effects (font (size 1.27 1.27))))
  (pin "1")
  (instances (project "SLCU" (path "" (reference "#PWR063") (unit 1)) (path "" (reference "#PWR059") (unit 1)) (path "" (reference "#PWR055") (unit 1)))))
 (group ""
  (members "bb4ccf84-8513-4fa4-8e8f-6ff72354f400")))
